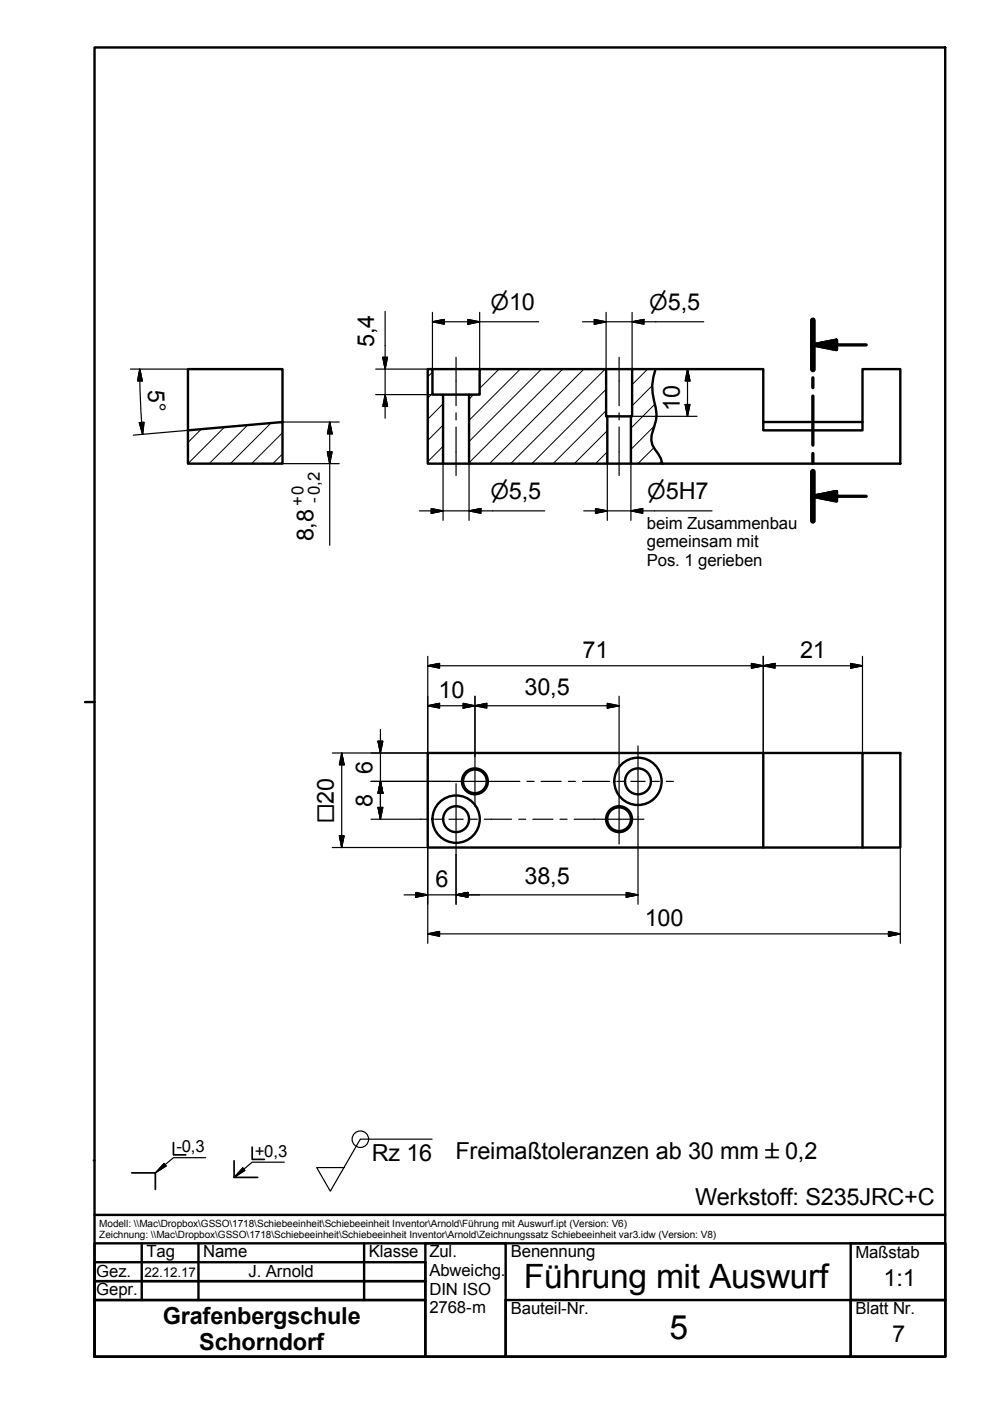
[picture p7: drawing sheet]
<svg xmlns="http://www.w3.org/2000/svg" width="210mm" height="297mm" viewBox="0 0 210 297" stroke-linecap="round" stroke-linejoin="round" font-family="sans-serif">
<!-- layer: Schraffur -->
<g fill="none" stroke="#000" stroke-width=".21">
<path d="M91.5 78.7l-1 1M105.6 78.1l-4.1 4.1M110.1 78.1l-10.8 10.8M114.6 78.1l-15.3 15.3M119.1 78.1l-19.8 19.8M123.5 78.1l-19.9 20M128.1 78.1l-20 20M137 78.1l-3.2 3.3M42.6 90.8l-2.8 2.8M47.5 90.4l-7.7 7.7M52.4 89.9l-8.1 8.2M57.3 89.5l-8.6 8.6"/>
<path d="M59.8 91.6l-6.6 6.5M59.8 96l-2.1 2.1M91.5 83.2l-1 1M93.7 94.4l-3.2 3.3M93.7 89.9l-3.2 3.3M93.7 85.4l-3.2 3.3M100.2 83.5l-.9 .9M128.2 86.9l-11.2 11.2M128.2 82.4l-15.7 15.7M128.5 91.1l-7 7M128.5 95.6l-2.5 2.5M138 81.6l-4.2 4.3"/>
<path d="M138.4 94.7l-3.4 3.4M138.5 90.1l-5 5M138.6 85.5l-5.1 5.1M140 97.6l-.5 .5"/>
</g>
<!-- layer: Sichtbare Kanten(DIN) -->
<g fill="none" stroke="#000" stroke-width=".51">
<path d="M90.5 78.1h1v5.4h2.2v14.6h-3.2zM91.5 78.1h10M101.5 78.1h26.7v10h.3v10h-29.2v-14.6h2.2zM128.2 78.1h5.6M133.8 78.1h27.7v12.9h21v-12.9h8v20h-57v-10h.3zM138.7 78.1a11.8 11.8 0 0 0 0 8.2l.2 1.3-.1 1.2-.3 1.1a4.9 4.9 0 0 0 .8 6.1l.5 1 .3 1.1M59.8 89.3l-20 1.7v7.1h20v-20h-20v12.9M93.7 98.1h5.6M93.7 83.5h5.6M128.5 88.1h5M128.5 98.1h5M161.5 89.3h21"/>
<path d="M90.5 159.3h71v20h-71zM161.5 159.3h21M182.5 159.3h8v20h-8zM161.5 179.3h21"/>
<circle cx="96.5" cy="173.3" r="2.74"/>
<circle cx="96.5" cy="173.3" r="5"/>
<circle cx="100.5" cy="165.3" r="2.51"/>
<circle cx="100.5" cy="165.3" r="2.74"/>
<circle cx="131" cy="173.3" r="2.51"/>
<circle cx="131" cy="173.3" r="2.74"/>
<circle cx="135" cy="165.3" r="2.74"/>
<circle cx="135" cy="165.3" r="5"/>
</g>
<!-- layer: Schraffur -->
<path d="M34.7 246.1l.5 .6-2.3 1.4zM51.4 247.1l.4 .5-2.3 1.5z" fill="#000" stroke="#000" stroke-width=".21"/>
<!-- layer: Schnittansichtslinien(DIN) -->
<path d="M172 67.8v10.4M172 79.9v2.1M172 73l5-1v2zM172 73h11.3M172 83.8v10.4M172 95.9v2.1M172 99.8v10.4M172 105l5-1v2zM172 105h11.3" fill="none" stroke="#000" stroke-width=".7"/>
<path d="M172 67.8v10.4M172 99.8v10.4" fill="none" stroke="#000" stroke-width="1.2"/>
<path d="M172 73l5-1zM172 73l5-1v2zM172 105l5-1zM172 105l5-1v2z" fill="#000" stroke="#000" stroke-width=".7"/>
<!-- layer: Skizziergeometrie(DIN) -->
<g fill="none" stroke="#000" stroke-width=".51">
<path d="M20 10h180v277h-180zM18 148.5h2M19.9 245.5h.1M20 257h180M20 267h70v4h-70zM20 271h70v4h-70zM20 275h70v12h-70zM20 263h180v24h-180zM30 263v12M42 263v12M77 263v12M90 263h17v24h-17z"/>
<path d="M107 275h73v12h-73zM180 263h20v24h-20v-12h20h-20z"/>
</g>
<path d="M27.9 248.1h5v3.5M36.7 241.7v2.6h2.6M49.5 245.6v3.5h5M53.4 242.7v2.6h2.5" fill="none" stroke="#000" stroke-width=".36"/>
<path d="M34.7 246.1l.5 .6-2.3 1.4zM43.5 244.9h-6.8l-3.8 3.2M51.4 247.1l.4 .5-2.3 1.5zM60.2 245.9h-6.8l-3.9 3.2" fill="none" stroke="#000" stroke-width=".25"/>
<!-- layer: Symbole(DIN) -->
<g fill="none" stroke="#000" stroke-width=".25">
<path d="M91.4 241h-15.2l-6.3 11-2.9-5h5.8"/>
<circle cx="76.3" cy="241" r="1.75"/>
</g>
<g fill="none" stroke="#000" stroke-width=".25">
<path d="M27.6 78.1h12.2M29.6 78.1l.4 11.3M29.6 78.1l.5 2.5h-1zM81 75.6h1l-.5 2.5zM81.5 65.9v22.6M91.5 68.1l2.5-.5v1zM91.5 68.1h22.5M91.5 66.1v12h-12M99 67.6l2.5 .5-2.5 .5zM101.5 66.1v12M123.3 68.1h25.6M125.8 67.6l2.4 .5-2.4 .5z"/>
<path d="M128.2 66.1v12M133.8 68.1l2.4-.5v1zM133.8 66.1v12h13.7M145.5 78.1v10M145.5 78.1l.5 2.5h-1zM29.5 89.4h1l-.3 2.5zM30 89.4l.2 2.5M39.8 91l-11.6 1.1M59.8 89.3h12M59.8 98.1h12M69.3 95.6h1l-.5 2.5zM69.8 89.3v26.1"/>
<path d="M69.8 89.3l.5 2.5h-1zM79.5 83.5h12M81.5 83.5l.5 2.5h-1zM93.7 98.1v12M99.3 98.1v12M128.5 98.1v12M133.5 98.1v12M133.8 88.1h13.7M145 85.6h1l-.5 2.5zM88.8 108.1h26.5M91.2 107.6l2.5 .5-2.5 .5zM99.3 108.1l2.4-.5v1z"/>
<path d="M123.5 108.1h27.2M126 107.6l2.5 .5-2.5 .5zM133.5 108.1l2.5-.5v1zM90.5 138.9v20.4h-20.2M161.5 138.9v20.4M182.5 138.9v20.4M72.3 159.3l.5 2.5h-1zM72.3 159.3v20M80 156.8h1l-.5 2.5zM80.5 154.3v19M90.5 149.3l2.5-.5v1zM90.5 140.9l2.5-.5v1z"/>
<path d="M90.5 149.3h40.5M90.5 140.9h92M98 148.8l2.5 .5-2.5 .5zM100.5 149.3l2.5-.5v1zM100.5 147.3v12.8M128.5 148.8l2.5 .5-2.5 .5zM131 147.3v17.9M159 140.4l2.5 .5-2.5 .5zM161.5 140.9l2.5-.5v1zM180 140.4l2.5 .5-2.5 .5zM70.3 179.3h20.2v20.3M71.8 176.8h1l-.5 2.5z"/>
<path d="M78.5 165.3h16.7M78.5 173.3h10.5M80 170.8h1l-.5 2.5zM80.5 165.3l.5 2.5h-1zM131 165.4v2.7M135 172.8v.4M135 173.4v17.9M190.5 179.3v20.3M85.5 189.3h49.5M88 188.8l2.5 .5-2.5 .5zM90.5 197.6l2.5-.5v1zM90.5 197.6h100"/>
<path d="M96.5 189.3l2.5-.5v1zM96.5 180.8v10.5M132.5 188.8l2.5 .5-2.5 .5zM188 197.1l2.5 .5-2.5 .5z"/>
</g>
<g fill="#000" stroke="#000" stroke-width=".25">
<path d="M81 75.6l.5 2.5zM81 75.6h1l-.5 2.5zM91.5 68.1l2.5-.5zM91.5 68.1l2.5-.5v1zM99 68.6l2.5-.5zM99 67.6l2.5 .5-2.5 .5zM125.8 68.6l2.4-.5zM125.8 67.6l2.4 .5-2.4 .5zM133.8 68.1l2.4-.5zM133.8 68.1l2.4-.5v1zM29.5 89.4l.7 2.5zM29.5 89.4h1l-.3 2.5z"/>
<path d="M29.6 78.1l.5 2.5zM29.6 78.1l.5 2.5h-1zM69.3 95.6l.5 2.5zM69.3 95.6h1l-.5 2.5zM69.8 89.3l.5 2.5zM69.8 89.3l.5 2.5h-1zM81.5 83.5l.5 2.5zM81.5 83.5l.5 2.5h-1zM145 85.6l.5 2.5zM145 85.6h1l-.5 2.5zM145.5 78.1l.5 2.5zM145.5 78.1l.5 2.5h-1z"/>
<path d="M91.2 108.6l2.5-.5zM91.2 107.6l2.5 .5-2.5 .5zM99.3 108.1l2.4-.5zM99.3 108.1l2.4-.5v1zM126 108.6l2.5-.5zM126 107.6l2.5 .5-2.5 .5zM133.5 108.1l2.5-.5zM133.5 108.1l2.5-.5v1zM80 156.8l.5 2.5zM80 156.8h1l-.5 2.5zM90.5 149.3l2.5-.5zM90.5 149.3l2.5-.5v1z"/>
<path d="M90.5 140.9l2.5-.5zM90.5 140.9l2.5-.5v1zM98 149.8l2.5-.5zM98 148.8l2.5 .5-2.5 .5zM100.5 149.3l2.5-.5zM100.5 149.3l2.5-.5v1zM128.5 149.8l2.5-.5zM128.5 148.8l2.5 .5-2.5 .5zM159 141.4l2.5-.5zM159 140.4l2.5 .5-2.5 .5zM161.5 140.9l2.5-.5zM161.5 140.9l2.5-.5v1z"/>
<path d="M180 141.4l2.5-.5zM180 140.4l2.5 .5-2.5 .5zM71.8 176.8l.5 2.5zM71.8 176.8h1l-.5 2.5zM72.3 159.3l.5 2.5zM72.3 159.3l.5 2.5h-1zM80 170.8l.5 2.5zM80 170.8h1l-.5 2.5zM80.5 165.3l.5 2.5zM80.5 165.3l.5 2.5h-1zM88 189.8l2.5-.5zM88 188.8l2.5 .5-2.5 .5z"/>
<path d="M90.5 197.6l2.5-.5zM90.5 197.6l2.5-.5v1zM96.5 189.3l2.5-.5zM96.5 189.3l2.5-.5v1zM132.5 189.8l2.5-.5zM132.5 188.8l2.5 .5-2.5 .5zM188 198.1l2.5-.5zM188 197.1l2.5 .5-2.5 .5z"/>
</g>
<!-- layer: Mittelpunktmarkierung(DIN) -->
<path d="M135 157.8v15M96.5 165.8v15M100.5 160.1v10.5M131 168.1v10.5" fill="none" stroke="#000" stroke-width=".25"/>
<!-- layer: Mittellinie(DIN) -->
<g fill="none" stroke="#000" stroke-width=".25">
<path d="M96.5 75.6v10.2M131 75.6v10.2M96.5 87.3v1.5M96.5 90.3v10.3M131 87.3v1.5M131 90.3v10.3M89 173.3h1.5M92 173.3h1.5M95 173.3h3M95.3 165.3h14.7M99.5 173.3h1.5M102.5 173.3h5.7"/>
<path d="M109.7 173.3h1.6M111.5 165.3h1.5M112.8 173.3h4.2M114.5 165.3h4.2M118.5 173.3h1.5M120.2 165.3h1.6M121.5 173.3h14.7M123.3 165.3h5.7M130.5 165.3h1.5M133.5 165.3h3M138 165.3h1.5M141 165.3h1.5"/>
</g>
<g font-size="7.1">
<text x="110.9" y="272.5">Führung mit Auswurf</text>
<text x="141.6" y="283.3">5</text>
</g>
<g font-size="5">
<text x="79.2" y="73.5" transform="rotate(-90 79.2 73.5)">5,4</text>
<text x="31.3" y="82.6" transform="rotate(88 31.3 82.6)">5°</text>
<text x="143.8" y="86.9" transform="rotate(-90 143.8 86.9)">10</text>
<text x="66.4" y="114.6" transform="rotate(-90 66.4 114.6)">8,8</text>
<text x="123.3" y="139.3">71</text>
<text x="169.3" y="139.3">21</text>
<text x="92.8" y="147.6">10</text>
<text x="111" y="147">30,5</text>
<text x="78.8" y="163.7" transform="rotate(-90 78.8 163.7)">6</text>
<text x="78.8" y="170.7" transform="rotate(-90 78.8 170.7)">8</text>
<text x="92.1" y="187.6">6</text>
<text x="111" y="187">38,5</text>
<text x="136.4" y="195.9">100</text>
<text x="78.7" y="245.7">Rz 16</text>
<text x="96.4" y="245.1">Freimaßtoleranzen ab 30 mm ±0,2</text>
<text x="147.1" y="255">Werkstoff: S235JRC+C</text>
<text x="187" y="272.1">1:1</text>
<text x="34.5" y="280.1">Grafenbergschule</text>
<text x="42.1" y="285.6">Schorndorf</text>
<text x="188.8" y="283.9">7</text>
</g>
<g font-size="4.6">
<text x="103.8" y="65.6">⌀10</text>
<text x="137.4" y="65.6">⌀5,5</text>
<text x="103.8" y="105.6">⌀5,5</text>
<text x="137" y="105.6">⌀5H7</text>
<text x="70.7" y="174.1" transform="rotate(-90 70.7 174.1)">□20</text>
</g>
<g font-size="3.5">
<text x="64.2" y="107" transform="rotate(-90 64.2 107)">+0</text>
<text x="67.6" y="106.5" transform="rotate(-90 67.6 106.5)">- 0,2</text>
<text x="136.9" y="111.9">beim Zusammenbau</text>
<text x="136.9" y="119.7">Pos. 1 gerieben</text>
<text x="136.9" y="115.8">gemeinsam mit</text>
<text x="37.3" y="243.8">-0,3</text>
<text x="53.9" y="244.8">+0,3</text>
<text x="31" y="266">Tag</text>
<text x="43" y="266">Name</text>
<text x="78.1" y="266">Klasse Zul.</text>
<text x="90.9" y="270">Abweichg.</text>
<text x="108.1" y="266">Benennung</text>
<text x="181" y="266.1">Maßstab</text>
<text x="20.4" y="274.1">Gepr.</text>
<text x="20.4" y="270.1">Gez.</text>
<text x="52.6" y="270.2">J. Arnold</text>
<text x="90.9" y="273.9">DIN ISO</text>
<text x="90.9" y="277.8">2768-m</text>
<text x="108.1" y="278">Bauteil-Nr.</text>
<text x="181" y="278">Blatt Nr.</text>
</g>
<text font-size="2.8" x="30.6" y="270.1">22.12.17</text>
<g font-size="2.1">
<text x="21" y="259.6">Modell: \\Mac\Dropbox\GSSO\1718\Schiebeeinheit\Schiebeeinheit Inventor\Arnold\Führung mit Auswurf.ipt (Version: V6)</text>
<text x="21" y="261.9">Zeichnung: \\Mac\Dropbox\GSSO\1718\Schiebeeinheit\Schiebeeinheit Inventor\Arnold\Zeichnungssatz Schiebeeinheit var3.idw (Version: V8)</text>
</g>
</svg>
